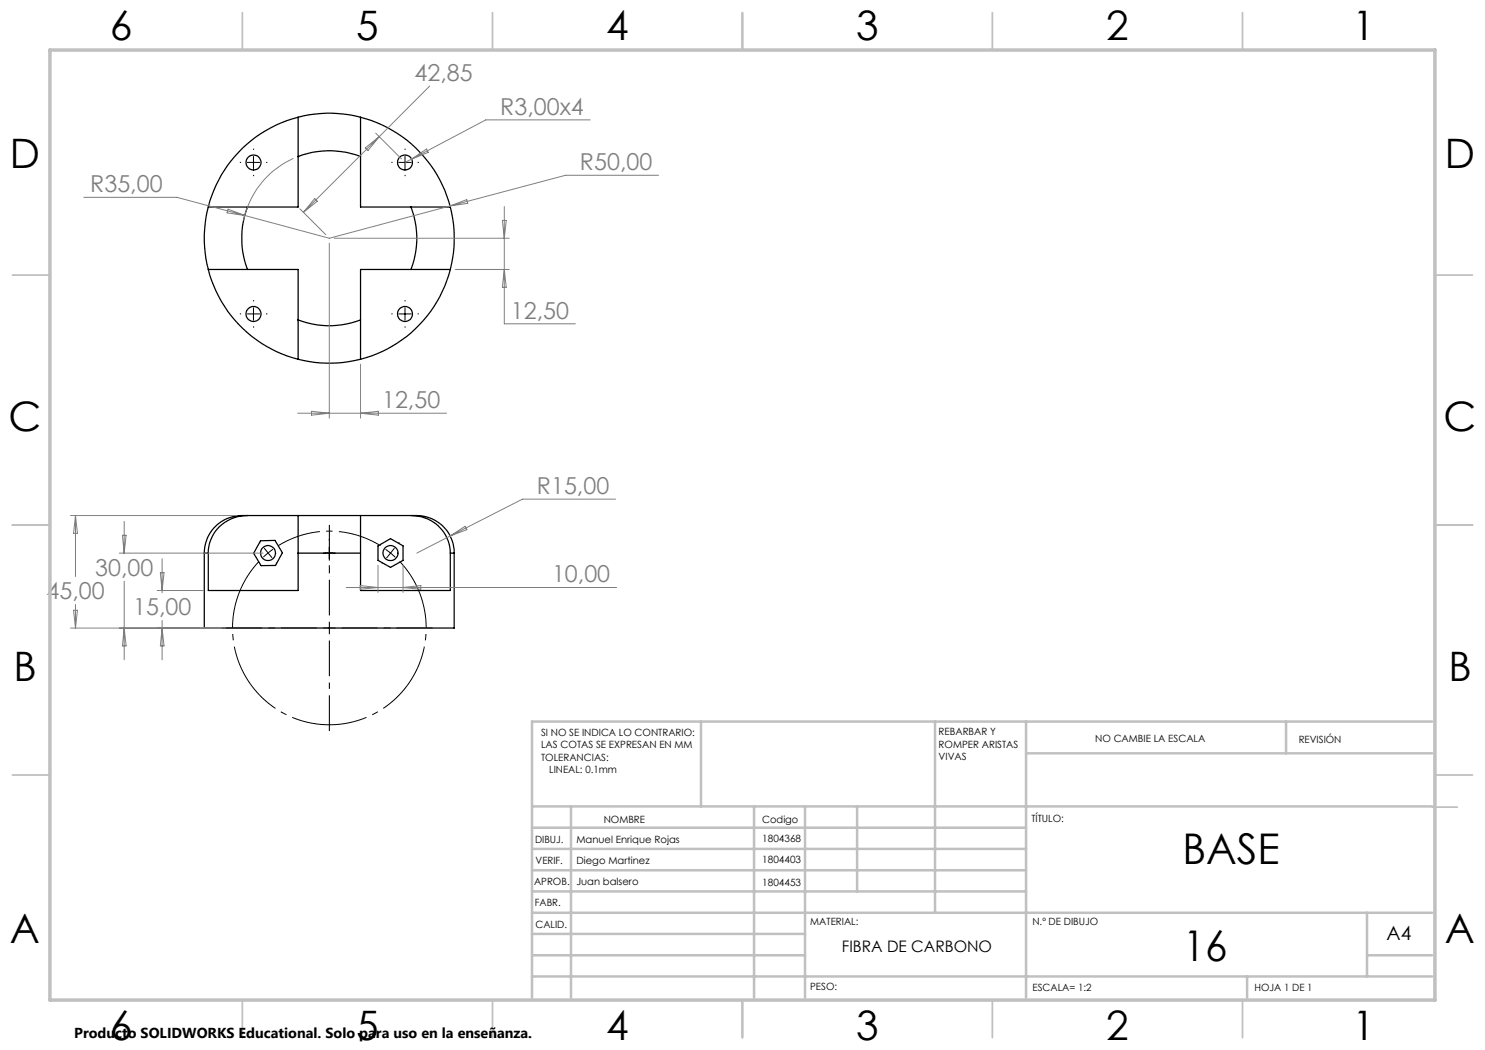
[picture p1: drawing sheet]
<svg xmlns="http://www.w3.org/2000/svg" width="297mm" height="210mm" viewBox="0 0 297 210" stroke-linecap="round" stroke-linejoin="round" font-family="sans-serif">
<g fill="none" stroke="#000" stroke-width=".25">
<path d="M59.6 31.3a17.2 17.2 0 0 1 12.5 0M59.6 23.5v7.8M59.6 23.5a24.2 24.2 0 0 1 12.5 0M59.6 23.5a24.8 24.8 0 0 0-17.9 17.9M59.6 31.3v10.1h-10.1M72.1 23.5v7.8M72.1 23.5a24.9 24.9 0 0 1 18 17.9M72.1 31.3v10.1h10.1M41.7 53.9h7.8M41.7 41.4a24.2 24.2 0 0 0 0 12.5M41.7 41.4h7.8M41.7 53.9a24.9 24.9 0 0 0 17.9 18"/>
<path d="M49.5 41.4a17.7 17.7 0 0 0 0 12.5M49.5 53.9h10.1v10.1M82.2 41.4a17.2 17.2 0 0 1 0 12.5M82.2 41.4h7.9M82.2 53.9h7.9M82.2 53.9h-10.1v10.1M90.1 41.4a25.3 25.3 0 0 1 0 12.5M90.1 53.9a25.1 25.1 0 0 1-18 18M59.6 64a17.2 17.2 0 0 0 12.5 0M59.6 71.9a25.3 25.3 0 0 0 12.5 0M59.6 64v7.9M72.1 64v7.9"/>
<path d="M40.9 110.6v15h49.9v-15M40.9 110.6h.8M41.7 110.6v7.5h17.9v-7.5M49.5 103.1a7.7 7.7 0 0 0-8.6 7.5M49.5 103.1a7.6 7.6 0 0 0-7.8 7.5M49.5 103.1h10.1M52.1 108.2l2.9-.1 1.5 2.5-1.4 2.5h-2.9l-1.5-2.4zM59.6 110.6h12.5M59.6 103.1h12.5M59.6 103.1v7.5M72.1 110.6v7.5h18v-7.5M72.1 103.1v7.5"/>
<path d="M72.1 103.1h10.1M75.6 109.2l2.5-1.5 2.5 1.5v2.9l-2.5 1.4-2.5-1.4zM82.2 103.1a7.7 7.7 0 0 1 8.6 7.5M82.2 103.1a7.6 7.6 0 0 1 7.9 7.5M90.1 110.6h.7"/>
<circle cx="50.7" cy="32.5" r="1.5"/>
<circle cx="81" cy="32.5" r="1.5"/>
<circle cx="50.7" cy="62.8" r="1.5"/>
<circle cx="81" cy="62.8" r="1.5"/>
<circle cx="53.6" cy="110.6" r="1.5"/>
<circle cx="78.1" cy="110.6" r="1.5"/>
</g>
<g fill="none" stroke="#000" stroke-width=".2" stroke-dasharray="15.2 1.3 1.3 1.3" stroke-linecap="butt">
<path d="M48.2 32.5h-.2M50.7 30v-.3M50.7 35v.2M53.2 32.5h.3M78.5 32.5h-.2M81 30v-.3M81 35v.2M83.5 32.5h.3M48.2 62.8h-.2M50.7 60.3v-.3M50.7 65.3v.2M53.2 62.8h.3"/>
<path d="M78.5 62.8h-.2M81 60.3v-.3M81 65.3v.2M83.5 62.8h.3M52 108.7l-.1-.2M53.6 110.6l-.9 .8M53.6 110.6l1-.8M53.6 110.6l-.8-1M53.6 110.6l.8 1M55.2 112.5l.2 .2M65.9 110.6h-1.3M65.9 110.6h1.2"/>
<path d="M65.9 110.6v-1.3M65.9 110.6v1.2M65.9 108.1v-.3M65.9 113.1v.2M76.5 112.5l-.1 .2M79.7 108.7l.2-.2M65.9 125.6v-1.3M65.9 125.6h-1.3M65.9 125.6v1.2M65.9 125.6h1.2"/>
</g>
<path d="M76.1 109.1a19.4 19.4 0 0 0-20.4 0" fill="none" stroke="#000" stroke-width=".2" stroke-dasharray="15.2 1.3 1.3 1.3" stroke-dashoffset="6.4" stroke-linecap="butt"/>
<path d="M51.8 112.3a19.4 19.4 0 0 0 .5 27.1 19.4 19.4 0 0 0 27.1 0 19.4 19.4 0 0 0 .5-27.1" fill="none" stroke="#000" stroke-width=".2" stroke-dasharray="15.2 1.3 1.3 1.3" stroke-dashoffset=".6" stroke-linecap="butt"/>
<path d="M49.5 32.5h2.5M50.7 31.2v2.6M79.8 32.5h2.5M81 31.2v2.6M49.5 62.8h2.5M50.7 61.6v2.5M79.8 62.8h2.5M81 61.6v2.5M77.1 109.8l1 .8M78.1 110.6l1 .8M78.1 110.6l-.8 1M78.9 109.6l-.8 1" fill="none" stroke="#000" stroke-width=".2"/>
<g fill="none" stroke="#808080" stroke-width=".2">
<path d="M85.9 17.2l-25.2 25.3M16.8 39.5h18.6l13.6 3.6M58.7 31.7a17.6 17.6 0 0 0-10 12.4M62.9 39.7l.6 .5-2.8 2.3zM73.1 29.6l2.7-2.3-2.2 2.8zM75.1 26.6l5.2 5.2M82.3 31.8l-1.3 .7M82.3 31.8l3-2 .4 .7zM118 24h-20.8l-14.9 7.8M131.7 35.1h-18.6l-23.1 6.1M45.6 41.8l3.4 1.3-3.6-.5zM60 41.8l5.2 5.1"/>
<path d="M65.9 48.6v35M66.9 47.7h34.9M90 41.2l-24.1 6.5-16.9-4.6M90 41.2l3.3-1.3 .3 .8zM91.1 53.9h10.7M100.5 44.1h.7l-.3 3.6zM100.9 41.3v23.5h14.2M100.9 53.9l.3 3.6h-.7zM72.1 72.8v10.8M59.5 82.6h29.8M62.3 82.3l3.6 .3-3.6 .4zM72.1 82.6l3.6-.3v.7z"/>
<path d="M123.1 99.8h-18.6l-14.5 7.4M14.1 103.1h33.2M15.1 103.1v12.2M15.1 103.1l.4 3.6h-.8zM23.8 110.6h28.8M24.5 107.1h.7l-.4 3.5zM24.8 104.3v6.4M24.8 116.2v15.8M31.4 118.1h9.2M32.1 114.5h.7l-.4 3.6zM32.4 111.8v6.8M69.3 117.5h54"/>
<path d="M72 117.1l3.6 .4-3.6 .4zM75.6 113.1v5.4M80.6 113.1v5.4M80.6 117.5l3.6-.4v.8zM90 107.2l-6.6 3.4M90 107.2l3-1.9 .4 .6zM14.1 125.6h30.1M14.7 122.1h.8l-.4 3.5zM15.1 120.9v4.7M24.8 125.6l.4 3.6h-.7zM32.4 124.1v7.9M32.4 125.6l.4 3.6h-.7z"/>
</g>
<path d="M63.4 125.6h-18.1M65.9 123.1v-18.1M65.9 128.1v18.1M68.4 125.6h18.1" fill="none" stroke="#000" stroke-width=".2" stroke-dasharray="15.2 1.3 1.3 1.3" stroke-dashoffset="8.1" stroke-linecap="butt"/>
<g fill="none" stroke="#c0c0c0" stroke-width=".35">
<path d="M48.5 2.5v7.5M98.5 2.5v7.5M148.5 2.5v7.5M198.5 2.5v7.5M248.5 2.5v7.5M2.5 55h7.5M287 55h7.5M2.5 105h7.5M287 105h7.5M2.5 155h7.5M287 155h7.5M286.5 161.4h5"/>
<path d="M48.5 200v7.5M98.5 200v7.5M148.5 200v7.5M198.5 200v7.5M248.5 200v7.5"/>
</g>
<g fill="none" stroke="#c0c0c0" stroke-width=".5">
<path d="M140.2 144.3v17M187 144.3v38.3M205.2 144.3v55.3M205.2 150.7h81.2M257.2 144.3v6.4M286.4 144.3h-180v55.3M106.4 161.3h180M106.4 178.3h98.8M106.4 174.1h98.8M106.4 169.8h98.8M106.4 165.6h98.8M114.2 161.3v38.3"/>
<path d="M150.8 161.3v38.3M161 161.3v38.3M171.4 161.3v17M106.4 195.3h180M106.4 191.1h54.6M106.4 186.8h54.6M106.4 182.6h180M249.4 195.3v4.3M273.4 191.1h13M273.4 182.6v12.7"/>
</g>
<path d="M10 10h277v190h-277z" fill="none" stroke="#c0c0c0" stroke-width=".7"/>
<g font-size="8.5">
<text x="236.5" y="172.8">BASE</text>
<text x="236.6" y="192.3">16</text>
</g>
<g font-size="8.1">
<text x="22" y="8">6</text>
<text x="71.2" y="8">5</text>
<text x="121.2" y="8">4</text>
<text x="171.2" y="8">3</text>
<text x="221.2" y="8">2</text>
<text x="270.5" y="8">1</text>
<text x="2" y="33.6">D</text>
<text x="289" y="33.6">D</text>
<text x="1.7" y="86.1">C</text>
<text x="288.7" y="86.1">C</text>
<text x="2.7" y="136.1">B</text>
<text x="289.7" y="136.1">B</text>
<text x="2" y="188.6">A</text>
<text x="289" y="188.6">A</text>
<text x="22" y="208">6</text>
<text x="71.2" y="208">5</text>
<text x="121.2" y="208">4</text>
<text x="171.2" y="208">3</text>
<text x="221.2" y="208">2</text>
<text x="270.5" y="208">1</text>
</g>
<g font-size="4.7" fill="#808080">
<text x="82.9" y="16.2">42,85</text>
<text x="100.1" y="22.9">R3,00x4</text>
<text x="116" y="34">R50,00</text>
<text x="18.1" y="38.5">R35,00</text>
<text x="102.2" y="63.7">12,50</text>
<text x="76.4" y="81.6">12,50</text>
<text x="107.4" y="98.8">R15,00</text>
<text x="9.3" y="119.9">45,00</text>
<text x="19.1" y="115.2">30,00</text>
<text x="110.4" y="116.5">10,00</text>
<text x="26.6" y="123.1">15,00</text>
</g>
<text font-size="3.9" x="277.3" y="188">A4</text>
<text font-size="3.2" x="168.4" y="190.4">FIBRA DE CARBONO</text>
<text font-size="2.9" x="14.9" y="207.6">Producto SOLIDWORKS Educational. Solo para uso en la enseñanza.</text>
<g font-size="2">
<text x="108.2" y="147.1">SI NO SE INDICA LO CONTRARIO:</text>
<text x="108.2" y="149.6">LAS COTAS SE EXPRESAN EN MM</text>
<text x="187.7" y="147">REBARBAR Y</text>
<text x="187.7" y="149.5">ROMPER ARISTAS</text>
<text x="219" y="148.5">NO CAMBIE LA ESCALA</text>
<text x="259.7" y="148.7">REVISIÓN</text>
<text x="108.2" y="152.1">TOLERANCIAS:</text>
<text x="109.8" y="154.6">LINEAL: 0.1mm</text>
<text x="187.7" y="152">VIVAS</text>
<text x="120.7" y="164.5">NOMBRE</text>
<text x="152.5" y="164.5">Codigo</text>
<text x="206.3" y="164.5">TÍTULO:</text>
<text x="107" y="168.6">DIBUJ.</text>
<text x="107.1" y="172.9">VERIF.</text>
<text x="115.3" y="172.9">Diego Martinez</text>
<text x="115.3" y="168.7">Manuel Enrique Rojas</text>
<text x="152.5" y="168.5">1804368</text>
<text x="152.5" y="172.6">1804403</text>
<text x="106.8" y="177">APROB.</text>
<text x="115.3" y="177">Juan balsero</text>
<text x="152.5" y="177.1">1804453</text>
<text x="107" y="181.3">FABR.</text>
<text x="107.1" y="185.7">CALID.</text>
<text x="162.1" y="185">MATERIAL:</text>
<text x="206.5" y="185">N.º DE DIBUJO</text>
<text x="162" y="198.1">PESO:</text>
<text x="206.5" y="198.1">ESCALA= 1:2</text>
<text x="250.9" y="198.1">HOJA 1 DE 1</text>
</g>
</svg>
